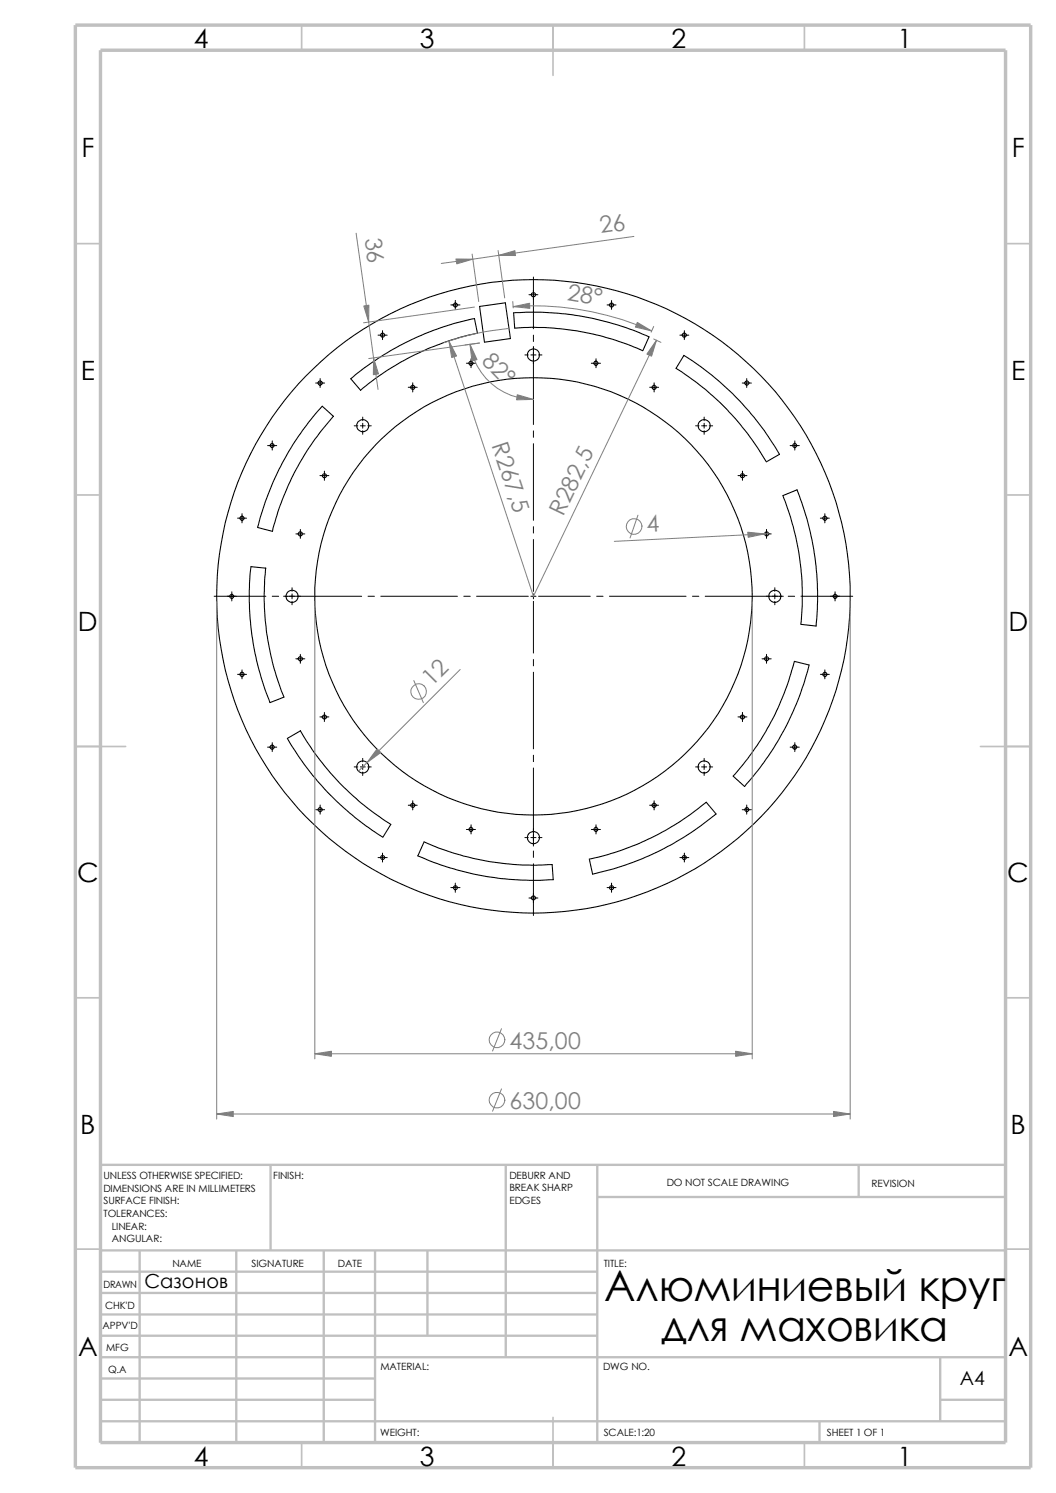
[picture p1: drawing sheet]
<svg xmlns="http://www.w3.org/2000/svg" width="210mm" height="297mm" viewBox="0 0 210 297" stroke-linecap="round" stroke-linejoin="round" font-family="sans-serif">
<g fill="none" stroke="#c0c0c0" stroke-width=".34">
<path d="M60 5v5M110 5v10M160 5v5M15 48.5h5M200 48.5h5M15 98.5h5M200 98.5h5M15 148.5h10M195 148.5h10M15 198.5h5M200 198.5h5M15 248.5h5"/>
<path d="M200 248.5h5M60 287v5M110 282v10M160 287v5"/>
</g>
<g fill="none" stroke="#c0c0c0" stroke-width=".47">
<path d="M53.8 231.7v17.1M100.6 231.7v38.3M118.8 231.7v55.3M118.8 238.1h81.2M170.8 231.7v6.4M200 231.7h-180v55.3M20 248.8h180M20 257.2h98.8M20 253h98.8M27.8 248.8v38.2M47 248.8v38.2M64.4 248.8v38.2"/>
<path d="M74.6 248.8v38.2M85 248.8v16.9M20 278.5h54.6M20 270h180M20 274.2h54.6M20 265.7h98.8M20 261.5h98.8M187 278.5h13M187 270v12.7M20 282.7h180M163 282.7v4.3"/>
</g>
<path d="M15 5h190v287h-190zM20 10h180v277h-180z" fill="none" stroke="#c0c0c0" stroke-width=".68" stroke-linecap="butt"/>
<g fill="none" stroke="#000" stroke-width=".21">
<path d="M69.8 75.4a56.1 56.1 0 0 1 24.6-12l.6 2.9a52.4 52.4 0 0 0-23.3 11.3zM95.4 61l5.1-.8 1 7.2-5.1 .7zM102.1 62.2a56.4 56.4 0 0 1 27 4.8l-1.3 2.8a53 53 0 0 0-25.4-4.5l-.2-3M136 70.7a56.3 56.3 0 0 1 19 19.7l-2.6 1.5M136 70.7l-1.5 2.6a52.9 52.9 0 0 1 17.9 18.6M66.3 82.8a53.2 53.2 0 0 0-12.1 22.9l-2.9-.8M66.3 82.8l-2.2-2a55.9 55.9 0 0 0-12.9 24.1M158.5 97.5l-2.8 1.1a53.7 53.7 0 0 1 3.6 25.6M158.5 97.4a56.9 56.9 0 0 1 3.8 27.1l-3-.3M52.8 113a52.8 52.8 0 0 0 3.7 25.7l-2.8 1.1a55.9 55.9 0 0 1-3.8-27.1l3 .3M59.7 145.4a53.1 53.1 0 0 0 18 18.6l-1.5 2.5M59.8 145.4l-2.7 1.5a56.4 56.4 0 0 0 19 19.6"/>
<path d="M145.8 154.4a54.3 54.3 0 0 0 12.2-22.8l2.9 .7a56.7 56.7 0 0 1-12.8 24.2l-2.3-2.1M84.3 167.5a53.5 53.5 0 0 0 25.5 4.5l.2 3a56.8 56.8 0 0 1-26.9-4.7l1.2-2.8M117.2 170.9a53.4 53.4 0 0 0 23.3-11.3l1.9 2.3a56.9 56.9 0 0 1-24.5 12l-.7-2.9"/>
<circle cx="106.1" cy="58.6" r=".4"/>
<circle cx="63.7" cy="76.2" r=".42"/>
<circle cx="76.1" cy="66.7" r=".39"/>
<circle cx="82.1" cy="77.1" r=".4"/>
<circle cx="90.6" cy="60.7" r=".39"/>
<circle cx="93.7" cy="72.3" r=".39"/>
<circle cx="106.1" cy="70.6" r="1.21"/>
<circle cx="118.5" cy="72.3" r=".39"/>
<circle cx="121.6" cy="60.7" r=".4"/>
<circle cx="130.1" cy="77.1" r=".4"/>
<circle cx="136.1" cy="66.7" r=".4"/>
<circle cx="148.5" cy="76.2" r=".41"/>
<circle cx="54.1" cy="88.6" r=".39"/>
<circle cx="64.5" cy="94.6" r=".4"/>
<circle cx="72.1" cy="84.7" r="1.21"/>
<circle cx="140" cy="84.7" r="1.21"/>
<circle cx="147.7" cy="94.6" r=".4"/>
<circle cx="158" cy="88.6" r=".39"/>
<circle cx="46.1" cy="118.6" r=".39"/>
<circle cx="48.1" cy="103.1" r=".4"/>
<circle cx="58.1" cy="118.6" r="1.21"/>
<circle cx="59.7" cy="106.2" r=".4"/>
<circle cx="106.1" cy="118.6" r="43.5"/>
<circle cx="106.1" cy="118.7" r="63"/>
<circle cx="152.5" cy="106.2" r=".39"/>
<circle cx="154.1" cy="118.6" r="1.21"/>
<circle cx="164.1" cy="103.1" r=".39"/>
<circle cx="166.1" cy="118.6" r=".39"/>
<circle cx="48.1" cy="134.2" r=".42"/>
<circle cx="59.7" cy="131" r=".4"/>
<circle cx="152.5" cy="131.1" r=".39"/>
<circle cx="164" cy="134.2" r=".41"/>
<circle cx="54.1" cy="148.6" r=".39"/>
<circle cx="64.5" cy="142.6" r=".4"/>
<circle cx="72.1" cy="152.6" r="1.2"/>
<circle cx="140" cy="152.6" r="1.2"/>
<circle cx="147.7" cy="142.6" r=".4"/>
<circle cx="158" cy="148.6" r=".39"/>
<circle cx="63.7" cy="161.1" r=".4"/>
<circle cx="76.1" cy="170.6" r=".39"/>
<circle cx="82.1" cy="160.2" r=".4"/>
<circle cx="90.6" cy="176.6" r=".39"/>
<circle cx="93.7" cy="165" r=".39"/>
<circle cx="106.1" cy="178.6" r=".4"/>
<circle cx="106.1" cy="166.6" r="1.21"/>
<circle cx="118.5" cy="165" r=".39"/>
<circle cx="121.6" cy="176.6" r=".4"/>
<circle cx="130.1" cy="160.2" r=".4"/>
<circle cx="136.1" cy="170.6" r=".4"/>
<circle cx="148.5" cy="161.1" r=".39"/>
</g>
<g fill="none" stroke="#000" stroke-width=".2">
<path d="M90.6 59.8v1.8M105.2 58.6h1.8M106.1 55.1v10.3M121.6 59.8v1.8M62.8 76.2h1.8M63.7 75.3v1.8M75.2 66.7h1.8M76.1 65.8v1.8M81.2 77h1.8M82.1 76.2v1.8M89.7 60.7h1.8M92.8 72.3h1.8"/>
<path d="M93.7 71.4v1.8M104.4 70.6h.7M105.6 70.6h1M106.1 66.7v1.2M106.1 68.9v15.6M107.1 70.6h.7M117.6 72.3h1.8M118.5 71.4v1.8M120.7 60.7h1.8M129.2 77h1.8M130.1 76.2v1.8M135.2 66.7h1.8"/>
<path d="M136.1 65.8v1.8M147.6 76.2h1.8M148.5 75.3v1.8M53.2 88.6h1.8M54.1 87.7v1.8M63.6 94.6h1.8M64.5 93.7v1.8M70.4 84.7h.8M71.7 84.7h.9M72.1 83v.7M72.1 84.2v1M72.1 85.7v.7"/>
<path d="M73.2 84.7h.6M106.1 85.7v1.3M106.1 88.3v15.2M138.3 84.7h.7M139.5 84.7h1M140 83v.7M140 84.2v1M140 85.7v.7M141.1 84.7h.6M146.8 94.6h1.7M147.7 93.7v1.8M157.1 88.6h1.9"/>
<path d="M158.1 87.7v1.8M42.6 118.6h10.3M46.1 117.7v1.8M47.2 103.1h1.8M48.1 102.2v1.8M54.1 118.6h1.3M56.4 118.6h15.5M58.1 116.9v.7M58.1 118.2v.9M58.1 119.6v.7M58.8 106.2h1.8M59.7 105.3v1.8"/>
<path d="M73.2 118.6h1.3M75.7 118.6h15.3M92.2 118.6h1.3M94.8 118.6h10.3M105.6 118.6h1M106.1 104.8v1.2M106.1 107.3v10.3M106.1 118.2v.9M106.1 119.6v10.3M107.1 118.6h10.3M118.7 118.6h1.2M121.2 118.6h15.2"/>
<path d="M137.7 118.6h1.3M140.3 118.6h15.5M151.6 106.2h1.8M152.4 105.3v1.8M154.1 116.9v.7M154.1 118.2v.9M154.1 119.6v.7M156.8 118.6h1.2M159.3 118.6h10.3M163.2 103.1h1.7M164 102.2v1.8M166.1 117.7v1.8"/>
<path d="M47.2 134.2h1.8M48.1 133.3v1.7M58.8 131.1h1.8M59.7 130.2v1.8M106.1 131.2v1.3M106.1 133.7v15.3M151.6 131.1h1.8M152.4 130.2v1.8M163.2 134.2h1.7M164 133.3v1.7M53.2 148.6h1.8M54.1 147.7v1.8"/>
<path d="M63.6 142.6h1.8M64.5 141.7v1.9M70.4 152.6h.8M71.7 152.6h.9M72.1 150.9v.7M72.1 152.1v1M72.1 153.6v.7M73.2 152.6h.6M82.1 159.3v1.8M106.1 150.2v1.3M106.1 152.8v15.5M130.1 159.3v1.8"/>
<path d="M138.3 152.6h.7M139.5 152.6h1M140 150.9v.7M140 152.1v1M140 153.6v.7M141.1 152.6h.6M146.8 142.6h1.7M147.7 141.7v1.9M157.1 148.6h1.9M158.1 147.7v1.8M62.8 161.1h1.8M63.7 160.1v1.9"/>
<path d="M75.2 170.6h1.8M76.1 169.7v1.8M81.2 160.2h1.8M89.7 176.6h1.8M90.6 175.7v1.8M92.8 165h1.8M93.7 164.1v1.8M104.4 166.6h.7M105.2 178.6h1.8M105.6 166.6h1M106.1 169.3v1.3M106.1 171.8v10.3"/>
<path d="M107.1 166.6h.7M117.6 165h1.8M118.5 164.1v1.8M120.7 176.6h1.8M121.6 175.7v1.8M129.2 160.2h1.8M135.2 170.6h1.8M136.1 169.7v1.8M147.6 161.1h1.8M148.5 160.1v1.9"/>
</g>
<g fill="none" stroke="#808080" stroke-width=".2">
<path d="M70.8 46.4l4.4 31.1M93.9 50.5l1.3 9.5M99.1 49.8l1.3 9.5M102 60l.1 1.3M126.1 47l-38.3 5.4M92.5 68.6l2.9-.4-22.1 3.1M93.5 68.5a12.8 12.8 0 0 0 12.6 11M94.4 61.1l-22.1 3.1M101.3 65.3a53.4 53.4 0 0 0-13 2.9M102.1 61a57.4 57.4 0 0 1 27.5 4.8M130 67.4l1.4 .7M130 64.9l-.5 1.2"/>
<path d="M130.6 67.7l-24.5 50.9-16.8-50.7M43.1 119.6v103M62.6 119.6v91.1M126.9 102.5l-1.6 4.5M149.6 119.6v91.1M152.9 106.2l-30.7 1.5M169.1 119.6v103M82.3 135.4l1.9 4.4M91.5 133.2l-20.2 20.2M62.6 209.6h87M99.7 216.6l-1.7 4.5M99.7 204.6l-1.7 4.5"/>
<path d="M43.1 221.6h126"/>
<circle cx="126.1" cy="104.7" r="1.57"/>
<circle cx="83.2" cy="137.6" r="1.56"/>
<circle cx="98.8" cy="218.9" r="1.57"/>
<circle cx="98.9" cy="206.9" r="1.56"/>
</g>
<g fill="#808080" stroke="#808080" stroke-width=".2">
<path d="M126.7 64.1l2.9 1.7-3.2-.7z"/>
<path d="M89.3 67.9l1.5 2.9-1 .3z"/>
<path d="M75 149l.7 .7-2.7 2z"/>
<path d="M165.8 221.1l3.3 .5-3.3 .5z"/>
<path d="M72.3 60.9l1.1-.2-.1 3.4z"/>
<path d="M43.1 221.6l3.3-.5v1z"/>
<path d="M146.3 209.1l3.3 .5-3.3 .5z"/>
<path d="M74.3 71.2l1 3.2-1 .1z"/>
<path d="M99.2 50.8l3.2-.9 .1 .9z"/>
<path d="M62.6 209.6l3.3-.5v1z"/>
<path d="M102.1 61l3.2-.7 .1 1z"/>
<path d="M90.7 51.5l3.3 .1-3.2 .9z"/>
<path d="M148.7 105.9l3.4 .3-3.3 .7z"/>
<path d="M130.6 67.7l-1 3.2-.9-.5z"/>
<path d="M93.5 68.5l1.4 3-1 .3z"/>
<path d="M102.9 78.5l3.2 1h-3.4z"/>
</g>
<g font-size="8.5">
<text x="120.2" y="258.7">Алюминиевый круг</text>
<text x="131.5" y="266.9">для маховика</text>
</g>
<g font-size="5.3">
<text x="38.5" y="9.6">4</text>
<text x="83.5" y="9.6">3</text>
<text x="133.5" y="9.6">2</text>
<text x="178.5" y="9.6">1</text>
<text x="16.2" y="31.3">F</text>
<text x="201.2" y="31.3">F</text>
<text x="16" y="75.6">E</text>
<text x="201.1" y="75.6">E</text>
<text x="15.5" y="125.6">D</text>
<text x="200.6" y="125.6">D</text>
<text x="15.3" y="175.6">C</text>
<text x="200.3" y="175.6">C</text>
<text x="16" y="225.6">B</text>
<text x="201" y="225.6">B</text>
<text x="15.5" y="269.8">A</text>
<text x="200.5" y="269.8">A</text>
<text x="38.5" y="291.6">4</text>
<text x="83.5" y="291.6">3</text>
<text x="133.5" y="291.6">2</text>
<text x="178.5" y="291.6">1</text>
</g>
<g font-size="4.6" fill="#808080">
<text x="72.5" y="47.5" transform="rotate(82 72.5 47.5)">36</text>
<text x="119.5" y="46.4" transform="rotate(-8 119.5 46.4)">26</text>
<text x="112.7" y="59.6" transform="rotate(10 112.7 59.6)">28°</text>
<text x="95.6" y="72" transform="rotate(46 95.6 72)">82°</text>
<text x="97.7" y="88.6" transform="rotate(72 97.7 88.6)">R267,5</text>
<text x="112" y="102.9" transform="rotate(-64 112 102.9)">R282,5</text>
<text x="128.7" y="105.8" transform="rotate(-3 128.7 105.8)">4</text>
<text x="85.9" y="136.7" transform="rotate(-45 85.9 136.7)">12</text>
<text x="101.3" y="208.7">435,00</text>
<text x="101.3" y="220.6">630,00</text>
</g>
<g font-size="3.9">
<text x="28.7" y="256.2">Сазонов</text>
<text x="190.9" y="275.5">A4</text>
</g>
<g font-size="2">
<text x="20.6" y="234.6">UNLESS OTHERWISE SPECIFIED:</text>
<text x="20.6" y="237.1">DIMENSIONS ARE IN MILLIMETERS</text>
<text x="20.6" y="239.6">SURFACE FINISH:</text>
<text x="54.4" y="234.6">FINISH:</text>
<text x="101.3" y="237">BREAK SHARP</text>
<text x="101.3" y="239.5">EDGES</text>
<text x="101.3" y="234.5">DEBURR AND</text>
<text x="132.6" y="236">DO NOT SCALE DRAWING</text>
<text x="173.3" y="236.2">REVISION</text>
<text x="20.6" y="242.1">TOLERANCES:</text>
<text x="22.2" y="244.6">LINEAR:</text>
<text x="22.2" y="247.1">ANGULAR:</text>
<text x="50" y="252">SIGNATURE</text>
<text x="67.2" y="252">DATE</text>
<text x="120.1" y="252">TITLE:</text>
<text x="20.6" y="256.2">DRAWN</text>
<text x="34.3" y="252.1">NAME</text>
<text x="20.9" y="260.4">CHK'D</text>
<text x="20.4" y="264.5">APPV'D</text>
<text x="21.1" y="268.8">MFG</text>
<text x="21.5" y="273.1">Q.A</text>
<text x="75.6" y="272.5">MATERIAL:</text>
<text x="119.9" y="272.5">DWG NO.</text>
<text x="75.6" y="285.6">WEIGHT:</text>
<text x="120.1" y="285.6">SCALE:1:20</text>
<text x="164.5" y="285.6">SHEET 1 OF 1</text>
</g>
</svg>
